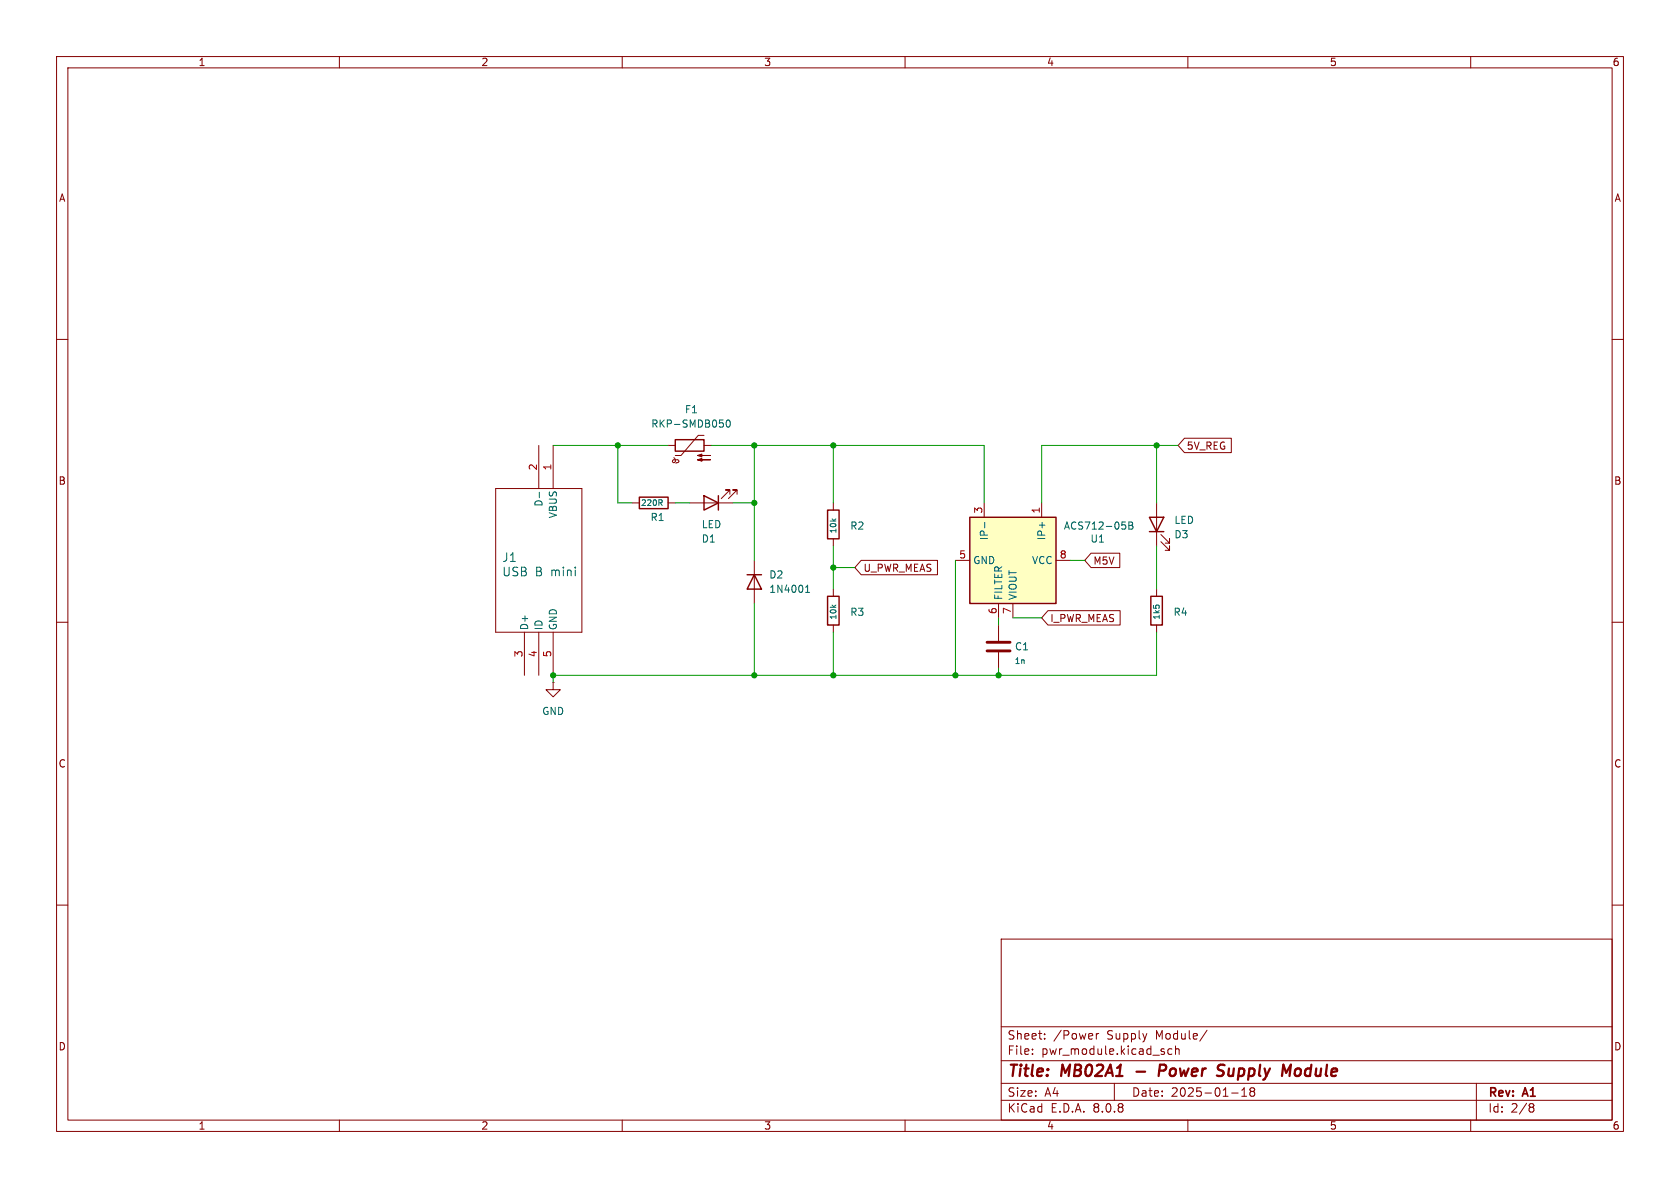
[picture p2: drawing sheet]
(kicad_sch
 (version 20231120)
 (generator "eeschema")
 (generator_version "8.0")
 (paper "A4")
 (title_block
  (title "MB02A1 - Power Supply Module")
  (date "2025-01-18")
  (rev "A1"))
 (lib_symbols
  (symbol "Device:C"
   (pin_numbers hide)
   (pin_names
    (offset 0.254)) (exclude_from_sim no) (in_bom yes) (on_board yes)
   (property "Reference" "C" (at 0.635 2.54 0) (effects (font (size 1.27 1.27)) (justify left)))
   (property "Value" "C" (at 0.635 -2.54 0) (effects (font (size 1.27 1.27)) (justify left)))
   (property "Footprint" "" (at 0.9652 -3.81 0) (effects (font (size 1.27 1.27)) (hide yes)))
   (property "Datasheet" "~" (at 0 0 0) (effects (font (size 1.27 1.27)) (hide yes)))
   (property "Description" "Unpolarized capacitor" (at 0 0 0) (effects (font (size 1.27 1.27)) (hide yes)))
   (symbol "C_0_1"
    (polyline (pts (xy -2.032 -0.762) (xy 2.032 -0.762)) (stroke (width 0.508) (type default)) (fill (type none)))
    (polyline (pts (xy -2.032 0.762) (xy 2.032 0.762)) (stroke (width 0.508) (type default)) (fill (type none))))
   (symbol "C_1_1"
    (pin passive line (at 0 3.81 270) (length 2.794) (name "~" (effects (font (size 1.27 1.27)))) (number "1" (effects (font (size 1.27 1.27)))))
    (pin passive line (at 0 -3.81 90) (length 2.794) (name "~" (effects (font (size 1.27 1.27)))) (number "2" (effects (font (size 1.27 1.27)))))))
  (symbol "Device:LED"
   (pin_numbers hide)
   (pin_names
    (offset 1.016) hide) (exclude_from_sim no) (in_bom yes) (on_board yes)
   (property "Reference" "D" (at 0 2.54 0) (effects (font (size 1.27 1.27))))
   (property "Value" "LED" (at 0 -2.54 0) (effects (font (size 1.27 1.27))))
   (property "Footprint" "" (at 0 0 0) (effects (font (size 1.27 1.27)) (hide yes)))
   (property "Datasheet" "~" (at 0 0 0) (effects (font (size 1.27 1.27)) (hide yes)))
   (property "Description" "Light emitting diode" (at 0 0 0) (effects (font (size 1.27 1.27)) (hide yes)))
   (symbol "LED_0_1"
    (polyline (pts (xy -1.27 -1.27) (xy -1.27 1.27)) (stroke (width 0.254) (type default)) (fill (type none)))
    (polyline (pts (xy -1.27 0) (xy 1.27 0)) (stroke (width 0) (type default)) (fill (type none)))
    (polyline (pts (xy 1.27 -1.27) (xy 1.27 1.27) (xy -1.27 0) (xy 1.27 -1.27)) (stroke (width 0.254) (type default)) (fill (type none)))
    (polyline (pts (xy -3.048 -0.762) (xy -4.572 -2.286) (xy -3.81 -2.286) (xy -4.572 -2.286) (xy -4.572 -1.524)) (stroke (width 0) (type default)) (fill (type none)))
    (polyline (pts (xy -1.778 -0.762) (xy -3.302 -2.286) (xy -2.54 -2.286) (xy -3.302 -2.286) (xy -3.302 -1.524)) (stroke (width 0) (type default)) (fill (type none))))
   (symbol "LED_1_1"
    (pin passive line (at -3.81 0 0) (length 2.54) (name "K" (effects (font (size 1.27 1.27)))) (number "1" (effects (font (size 1.27 1.27)))))
    (pin passive line (at 3.81 0 180) (length 2.54) (name "A" (effects (font (size 1.27 1.27)))) (number "2" (effects (font (size 1.27 1.27)))))))
  (symbol "Device:R"
   (pin_numbers hide)
   (pin_names
    (offset 0)) (exclude_from_sim no) (in_bom yes) (on_board yes)
   (property "Reference" "R" (at 2.032 0 90) (effects (font (size 1.27 1.27))))
   (property "Value" "R" (at 0 0 90) (effects (font (size 1.27 1.27))))
   (property "Footprint" "" (at -1.778 0 90) (effects (font (size 1.27 1.27)) (hide yes)))
   (property "Datasheet" "~" (at 0 0 0) (effects (font (size 1.27 1.27)) (hide yes)))
   (property "Description" "Resistor" (at 0 0 0) (effects (font (size 1.27 1.27)) (hide yes)))
   (symbol "R_0_1"
    (rectangle (start -1.016 -2.54) (end 1.016 2.54) (stroke (width 0.254) (type default)) (fill (type none))))
   (symbol "R_1_1"
    (pin passive line (at 0 3.81 270) (length 1.27) (name "~" (effects (font (size 1.27 1.27)))) (number "1" (effects (font (size 1.27 1.27)))))
    (pin passive line (at 0 -3.81 90) (length 1.27) (name "~" (effects (font (size 1.27 1.27)))) (number "2" (effects (font (size 1.27 1.27)))))))
  (symbol "Device:Thermistor_PTC"
   (pin_numbers hide)
   (pin_names
    (offset 0)) (exclude_from_sim no) (in_bom yes) (on_board yes)
   (property "Reference" "TH" (at -4.064 0 90) (effects (font (size 1.27 1.27))))
   (property "Value" "Thermistor_PTC" (at 3.048 0 90) (effects (font (size 1.27 1.27))))
   (property "Footprint" "" (at 1.27 -5.08 0) (effects (font (size 1.27 1.27)) (justify left) (hide yes)))
   (property "Datasheet" "~" (at 0 0 0) (effects (font (size 1.27 1.27)) (hide yes)))
   (property "Description" "Temperature dependent resistor, positive temperature coefficient" (at 0 0 0) (effects (font (size 1.27 1.27)) (hide yes)))
   (symbol "Thermistor_PTC_0_1"
    (arc (start -3.048 2.159) (mid -3.0495 2.3143) (end -3.175 2.413) (stroke (width 0) (type default)) (fill (type none)))
    (arc (start -3.048 2.159) (mid -2.9736 1.9794) (end -2.794 1.905) (stroke (width 0) (type default)) (fill (type none)))
    (arc (start -3.048 2.794) (mid -2.9736 2.6144) (end -2.794 2.54) (stroke (width 0) (type default)) (fill (type none)))
    (arc (start -2.794 1.905) (mid -2.6144 1.9794) (end -2.54 2.159) (stroke (width 0) (type default)) (fill (type none)))
    (arc (start -2.794 2.54) (mid -2.4393 2.5587) (end -2.159 2.794) (stroke (width 0) (type default)) (fill (type none)))
    (arc (start -2.794 3.048) (mid -2.9736 2.9736) (end -3.048 2.794) (stroke (width 0) (type default)) (fill (type none)))
    (arc (start -2.54 2.794) (mid -2.6144 2.9736) (end -2.794 3.048) (stroke (width 0) (type default)) (fill (type none)))
    (rectangle (start -1.016 2.54) (end 1.016 -2.54) (stroke (width 0.254) (type default)) (fill (type none)))
    (polyline (pts (xy -2.54 2.159) (xy -2.54 2.794)) (stroke (width 0) (type default)) (fill (type none)))
    (polyline (pts (xy -1.778 2.54) (xy -1.778 1.524) (xy 1.778 -1.524) (xy 1.778 -2.54)) (stroke (width 0) (type default)) (fill (type none)))
    (polyline (pts (xy -2.54 -3.683) (xy -2.54 -1.397) (xy -2.794 -2.159) (xy -2.286 -2.159) (xy -2.54 -1.397) (xy -2.54 -1.651)) (stroke (width 0) (type default)) (fill (type outline)))
    (polyline (pts (xy -1.778 -3.683) (xy -1.778 -1.397) (xy -2.032 -2.159) (xy -1.524 -2.159) (xy -1.778 -1.397) (xy -1.778 -1.651)) (stroke (width 0) (type default)) (fill (type outline))))
   (symbol "Thermistor_PTC_1_1"
    (pin passive line (at 0 3.81 270) (length 1.27) (name "~" (effects (font (size 1.27 1.27)))) (number "1" (effects (font (size 1.27 1.27)))))
    (pin passive line (at 0 -3.81 90) (length 1.27) (name "~" (effects (font (size 1.27 1.27)))) (number "2" (effects (font (size 1.27 1.27)))))))
  (symbol "Diode:1N4001"
   (pin_numbers hide)
   (pin_names hide) (exclude_from_sim no) (in_bom yes) (on_board yes)
   (property "Reference" "D" (at 0 2.54 0) (effects (font (size 1.27 1.27))))
   (property "Value" "1N4001" (at 0 -2.54 0) (effects (font (size 1.27 1.27))))
   (property "Footprint" "Diode_THT:D_DO-41_SOD81_P10.16mm_Horizontal" (at 0 0 0) (effects (font (size 1.27 1.27)) (hide yes)))
   (property "Datasheet" "http://www.vishay.com/docs/88503/1n4001.pdf" (at 0 0 0) (effects (font (size 1.27 1.27)) (hide yes)))
   (property "Description" "50V 1A General Purpose Rectifier Diode, DO-41" (at 0 0 0) (effects (font (size 1.27 1.27)) (hide yes)))
   (property "Sim.Device" "D" (at 0 0 0) (effects (font (size 1.27 1.27)) (hide yes)))
   (property "Sim.Pins" "1=K 2=A" (at 0 0 0) (effects (font (size 1.27 1.27)) (hide yes)))
   (symbol "1N4001_0_1"
    (polyline (pts (xy -1.27 1.27) (xy -1.27 -1.27)) (stroke (width 0.254) (type default)) (fill (type none)))
    (polyline (pts (xy 1.27 0) (xy -1.27 0)) (stroke (width 0) (type default)) (fill (type none)))
    (polyline (pts (xy 1.27 1.27) (xy 1.27 -1.27) (xy -1.27 0) (xy 1.27 1.27)) (stroke (width 0.254) (type default)) (fill (type none))))
   (symbol "1N4001_1_1"
    (pin passive line (at -3.81 0 0) (length 2.54) (name "K" (effects (font (size 1.27 1.27)))) (number "1" (effects (font (size 1.27 1.27)))))
    (pin passive line (at 3.81 0 180) (length 2.54) (name "A" (effects (font (size 1.27 1.27)))) (number "2" (effects (font (size 1.27 1.27)))))))
  (symbol "Sensor_Current:ACS712xLCTR-05B" (exclude_from_sim no) (in_bom yes) (on_board yes)
   (property "Reference" "U" (at 2.54 11.43 0) (effects (font (size 1.27 1.27)) (justify left)))
   (property "Value" "ACS712xLCTR-05B" (at 2.54 8.89 0) (effects (font (size 1.27 1.27)) (justify left)))
   (property "Footprint" "Package_SO:SOIC-8_3.9x4.9mm_P1.27mm" (at 2.54 -8.89 0) (effects (font (size 1.27 1.27)
    (italic yes)) (justify left) (hide yes)))
   (property "Datasheet" "http://www.allegromicro.com/~/media/Files/Datasheets/ACS712-Datasheet.ashx?la=en" (at 0 0 0) (effects (font (size 1.27 1.27)) (hide yes)))
   (property "Description" "±5A Bidirectional Hall-Effect Current Sensor, +5.0V supply, 185mV/A, SOIC-8" (at 0 0 0) (effects (font (size 1.27 1.27)) (hide yes)))
   (symbol "ACS712xLCTR-05B_0_1"
    (rectangle (start -7.62 7.62) (end 7.62 -7.62) (stroke (width 0.254) (type default)) (fill (type background))))
   (symbol "ACS712xLCTR-05B_1_1"
    (pin passive line (at -10.16 5.08 0) (length 2.54) (name "IP+" (effects (font (size 1.27 1.27)))) (number "1" (effects (font (size 1.27 1.27)))))
    (pin passive line (at -10.16 5.08 0) (length 2.54) hide (name "IP+" (effects (font (size 1.27 1.27)))) (number "2" (effects (font (size 1.27 1.27)))))
    (pin passive line (at -10.16 -5.08 0) (length 2.54) (name "IP-" (effects (font (size 1.27 1.27)))) (number "3" (effects (font (size 1.27 1.27)))))
    (pin passive line (at -10.16 -5.08 0) (length 2.54) hide (name "IP-" (effects (font (size 1.27 1.27)))) (number "4" (effects (font (size 1.27 1.27)))))
    (pin power_in line (at 0 -10.16 90) (length 2.54) (name "GND" (effects (font (size 1.27 1.27)))) (number "5" (effects (font (size 1.27 1.27)))))
    (pin passive line (at 10.16 -2.54 180) (length 2.54) (name "FILTER" (effects (font (size 1.27 1.27)))) (number "6" (effects (font (size 1.27 1.27)))))
    (pin output line (at 10.16 0 180) (length 2.54) (name "VIOUT" (effects (font (size 1.27 1.27)))) (number "7" (effects (font (size 1.27 1.27)))))
    (pin power_in line (at 0 10.16 270) (length 2.54) (name "VCC" (effects (font (size 1.27 1.27)))) (number "8" (effects (font (size 1.27 1.27)))))))
  (symbol "USB_B_mini_th:548190519"
   (pin_names
    (offset 0.254)) (exclude_from_sim no) (in_bom yes) (on_board yes)
   (property "Reference" "J" (at 20.32 10.16 0) (effects (font (size 1.524 1.524))))
   (property "Value" "548190519" (at 20.32 7.62 0) (effects (font (size 1.524 1.524))))
   (property "Footprint" "54819-0519_MOL" (at 0 0 0) (effects (font (size 1.27 1.27)
    (italic yes)) (hide yes)))
   (property "Datasheet" "548190519" (at 0 0 0) (effects (font (size 1.27 1.27)
    (italic yes)) (hide yes)))
   (property "Description" "" (at 0 0 0) (effects (font (size 1.27 1.27)) (hide yes)))
   (property "ki_locked" "" (at 0 0 0) (effects (font (size 1.27 1.27))))
   (symbol "548190519_0_1"
    (polyline (pts (xy 7.62 -10.16) (xy 33.02 -10.16)) (stroke (width 0.127) (type default)) (fill (type none)))
    (polyline (pts (xy 7.62 5.08) (xy 7.62 -10.16)) (stroke (width 0.127) (type default)) (fill (type none)))
    (polyline (pts (xy 33.02 -10.16) (xy 33.02 5.08)) (stroke (width 0.127) (type default)) (fill (type none)))
    (polyline (pts (xy 33.02 5.08) (xy 7.62 5.08)) (stroke (width 0.127) (type default)) (fill (type none)))
    (pin power_in line (at 0 0 0) (length 7.62) (name "VBUS" (effects (font (size 1.27 1.27)))) (number "1" (effects (font (size 1.27 1.27)))))
    (pin bidirectional line (at 0 -2.54 0) (length 7.62) (name "D-" (effects (font (size 1.27 1.27)))) (number "2" (effects (font (size 1.27 1.27)))))
    (pin bidirectional line (at 40.64 -5.08 180) (length 7.62) (name "D+" (effects (font (size 1.27 1.27)))) (number "3" (effects (font (size 1.27 1.27)))))
    (pin bidirectional line (at 40.64 -2.54 180) (length 7.62) (name "ID" (effects (font (size 1.27 1.27)))) (number "4" (effects (font (size 1.27 1.27)))))
    (pin power_out line (at 40.64 0 180) (length 7.62) (name "GND" (effects (font (size 1.27 1.27)))) (number "5" (effects (font (size 1.27 1.27)))))))
  (symbol "power:GND"
   (power)
   (pin_numbers hide)
   (pin_names
    (offset 0) hide) (exclude_from_sim no) (in_bom yes) (on_board yes)
   (property "Reference" "#PWR" (at 0 -6.35 0) (effects (font (size 1.27 1.27)) (hide yes)))
   (property "Value" "GND" (at 0 -3.81 0) (effects (font (size 1.27 1.27))))
   (property "Footprint" "" (at 0 0 0) (effects (font (size 1.27 1.27)) (hide yes)))
   (property "Datasheet" "" (at 0 0 0) (effects (font (size 1.27 1.27)) (hide yes)))
   (property "Description" "Power symbol creates a global label with name \"GND\" , ground" (at 0 0 0) (effects (font (size 1.27 1.27)) (hide yes)))
   (symbol "GND_0_1"
    (polyline (pts (xy 0 0) (xy 0 -1.27) (xy 1.27 -1.27) (xy 0 -2.54) (xy -1.27 -1.27) (xy 0 -1.27)) (stroke (width 0) (type default)) (fill (type none))))
   (symbol "GND_1_1"
    (pin power_in line (at 0 0 270) (length 0) (name "~" (effects (font (size 1.27 1.27)))) (number "1" (effects (font (size 1.27 1.27))))))))
 (junction
  (at 109.22 78.74)
  (diameter 0)
  (color 0 0 0 0))
 (junction
  (at 97.79 119.38)
  (diameter 0)
  (color 0 0 0 0))
 (junction
  (at 147.32 100.33)
  (diameter 0)
  (color 0 0 0 0))
 (junction
  (at 133.35 78.74)
  (diameter 0)
  (color 0 0 0 0))
 (junction
  (at 147.32 78.74)
  (diameter 0)
  (color 0 0 0 0))
 (junction
  (at 168.91 119.38)
  (diameter 0)
  (color 0 0 0 0))
 (junction
  (at 204.47 78.74)
  (diameter 0)
  (color 0 0 0 0))
 (junction
  (at 133.35 88.9)
  (diameter 0)
  (color 0 0 0 0))
 (junction
  (at 133.35 119.38)
  (diameter 0)
  (color 0 0 0 0))
 (junction
  (at 176.53 119.38)
  (diameter 0)
  (color 0 0 0 0))
 (junction
  (at 147.32 119.38)
  (diameter 0)
  (color 0 0 0 0))
 (wire
  (pts (xy 204.47 78.74) (xy 204.47 88.9))
  (stroke (width 0) (type default)))
 (wire
  (pts (xy 147.32 100.33) (xy 151.13 100.33))
  (stroke (width 0) (type default)))
 (wire
  (pts (xy 147.32 96.52) (xy 147.32 100.33))
  (stroke (width 0) (type default)))
 (wire
  (pts (xy 133.35 119.38) (xy 97.79 119.38))
  (stroke (width 0) (type default)))
 (wire
  (pts (xy 204.47 78.74) (xy 208.28 78.74))
  (stroke (width 0) (type default)))
 (wire
  (pts (xy 168.91 99.06) (xy 168.91 119.38))
  (stroke (width 0) (type default)))
 (wire
  (pts (xy 109.22 78.74) (xy 109.22 88.9))
  (stroke (width 0) (type default)))
 (wire
  (pts (xy 147.32 78.74) (xy 173.99 78.74))
  (stroke (width 0) (type default)))
 (wire
  (pts (xy 119.38 88.9) (xy 121.92 88.9))
  (stroke (width 0) (type default)))
 (wire
  (pts (xy 133.35 78.74) (xy 125.73 78.74))
  (stroke (width 0) (type default)))
 (wire
  (pts (xy 147.32 119.38) (xy 168.91 119.38))
  (stroke (width 0) (type default)))
 (wire
  (pts (xy 179.07 109.22) (xy 184.15 109.22))
  (stroke (width 0) (type default)))
 (wire
  (pts (xy 147.32 100.33) (xy 147.32 104.14))
  (stroke (width 0) (type default)))
 (wire
  (pts (xy 147.32 111.76) (xy 147.32 119.38))
  (stroke (width 0) (type default)))
 (wire
  (pts (xy 173.99 78.74) (xy 173.99 88.9))
  (stroke (width 0) (type default)))
 (wire
  (pts (xy 204.47 111.76) (xy 204.47 119.38))
  (stroke (width 0) (type default)))
 (wire
  (pts (xy 133.35 78.74) (xy 147.32 78.74))
  (stroke (width 0) (type default)))
 (wire
  (pts (xy 176.53 119.38) (xy 204.47 119.38))
  (stroke (width 0) (type default)))
 (wire
  (pts (xy 133.35 99.06) (xy 133.35 88.9))
  (stroke (width 0) (type default)))
 (wire
  (pts (xy 109.22 78.74) (xy 118.11 78.74))
  (stroke (width 0) (type default)))
 (wire
  (pts (xy 184.15 88.9) (xy 184.15 78.74))
  (stroke (width 0) (type default)))
 (wire
  (pts (xy 176.53 118.11) (xy 176.53 119.38))
  (stroke (width 0) (type default)))
 (wire
  (pts (xy 97.79 119.38) (xy 97.79 120.65))
  (stroke (width 0) (type default)))
 (wire
  (pts (xy 176.53 109.22) (xy 176.53 110.49))
  (stroke (width 0) (type default)))
 (wire
  (pts (xy 97.79 78.74) (xy 109.22 78.74))
  (stroke (width 0) (type default)))
 (wire
  (pts (xy 147.32 78.74) (xy 147.32 88.9))
  (stroke (width 0) (type default)))
 (wire
  (pts (xy 133.35 106.68) (xy 133.35 119.38))
  (stroke (width 0) (type default)))
 (wire
  (pts (xy 189.23 99.06) (xy 191.77 99.06))
  (stroke (width 0) (type default)))
 (wire
  (pts (xy 184.15 78.74) (xy 204.47 78.74))
  (stroke (width 0) (type default)))
 (wire
  (pts (xy 168.91 119.38) (xy 176.53 119.38))
  (stroke (width 0) (type default)))
 (wire
  (pts (xy 129.54 88.9) (xy 133.35 88.9))
  (stroke (width 0) (type default)))
 (wire
  (pts (xy 111.76 88.9) (xy 109.22 88.9))
  (stroke (width 0) (type default)))
 (wire
  (pts (xy 204.47 96.52) (xy 204.47 104.14))
  (stroke (width 0) (type default)))
 (wire
  (pts (xy 133.35 78.74) (xy 133.35 88.9))
  (stroke (width 0) (type default)))
 (wire
  (pts (xy 133.35 119.38) (xy 147.32 119.38))
  (stroke (width 0) (type default)))
 (global_label "U_PWR_MEAS"
  (shape input)
  (at 151.13 100.33 0)
  (fields_autoplaced yes)
  (effects (font (size 1.27 1.27)) (justify left))
  (property "Intersheetrefs" "${INTERSHEET_REFS}" (at 166.2708 100.33 0) (effects (font (size 1.27 1.27)) (justify left) (hide yes))))
 (global_label "5V_REG"
  (shape input)
  (at 208.28 78.74 0)
  (fields_autoplaced yes)
  (effects (font (size 1.27 1.27)) (justify left))
  (property "Intersheetrefs" "${INTERSHEET_REFS}" (at 218.2199 78.74 0) (effects (font (size 1.27 1.27)) (justify left) (hide yes))))
 (global_label "I_PWR_MEAS"
  (shape input)
  (at 184.15 109.22 0)
  (fields_autoplaced yes)
  (effects (font (size 1.27 1.27)) (justify left))
  (property "Intersheetrefs" "${INTERSHEET_REFS}" (at 198.5651 109.22 0) (effects (font (size 1.27 1.27)) (justify left) (hide yes))))
 (global_label "M5V"
  (shape input)
  (at 191.77 99.06 0)
  (fields_autoplaced yes)
  (effects (font (size 1.27 1.27)) (justify left))
  (property "Intersheetrefs" "${INTERSHEET_REFS}" (at 198.5047 99.06 0) (effects (font (size 1.27 1.27)) (justify left) (hide yes))))
 (symbol
  (lib_id "Device:LED")
  (at 125.73 88.9 180)
  (unit 1)
  (exclude_from_sim no)
  (in_bom yes)
  (on_board yes)
  (dnp no)
  (property "Reference" "D1" (at 123.952 95.25 0) (effects (font (size 1.27 1.27)) (justify right)))
  (property "Value" "LED" (at 123.952 92.71 0) (effects (font (size 1.27 1.27)) (justify right)))
  (property "Footprint" "LED_SMD:LED_1206_3216Metric" (at 125.73 88.9 0) (effects (font (size 1.27 1.27)) (hide yes)))
  (property "Datasheet" "~" (at 125.73 88.9 0) (effects (font (size 1.27 1.27)) (hide yes)))
  (property "Description" "Light emitting diode" (at 125.73 88.9 0) (effects (font (size 1.27 1.27)) (hide yes)))
  (pin "2")
  (pin "1"))
 (symbol
  (lib_id "Device:R")
  (at 115.57 88.9 90)
  (unit 1)
  (exclude_from_sim no)
  (in_bom yes)
  (on_board yes)
  (dnp no)
  (property "Reference" "R1" (at 117.602 91.44 90) (effects (font (size 1.27 1.27)) (justify left)))
  (property "Value" "220R" (at 117.348 88.9 90) (effects (font (size 1.016 1.016)) (justify left)))
  (property "Footprint" "Resistor_SMD:R_0805_2012Metric" (at 115.57 90.678 90) (effects (font (size 1.27 1.27)) (hide yes)))
  (property "Datasheet" "~" (at 115.57 88.9 0) (effects (font (size 1.27 1.27)) (hide yes)))
  (property "Description" "Resistor" (at 115.57 88.9 0) (effects (font (size 1.27 1.27)) (hide yes)))
  (pin "2")
  (pin "1"))
 (symbol
  (lib_id "Device:R")
  (at 147.32 107.95 180)
  (unit 1)
  (exclude_from_sim no)
  (in_bom yes)
  (on_board yes)
  (dnp no)
  (property "Reference" "R3" (at 152.908 108.204 0) (effects (font (size 1.27 1.27)) (justify left)))
  (property "Value" "10k" (at 147.32 106.68 90) (effects (font (size 1.016 1.016)) (justify left)))
  (property "Footprint" "Resistor_SMD:R_0805_2012Metric" (at 149.098 107.95 90) (effects (font (size 1.27 1.27)) (hide yes)))
  (property "Datasheet" "~" (at 147.32 107.95 0) (effects (font (size 1.27 1.27)) (hide yes)))
  (property "Description" "Resistor" (at 147.32 107.95 0) (effects (font (size 1.27 1.27)) (hide yes)))
  (pin "2")
  (pin "1"))
 (symbol
  (lib_id "power:GND")
  (at 97.79 120.65 0)
  (unit 1)
  (exclude_from_sim no)
  (in_bom yes)
  (on_board yes)
  (dnp no)
  (fields_autoplaced yes)
  (property "Reference" "#PWR01" (at 97.79 127 0) (effects (font (size 1.27 1.27)) (hide yes)))
  (property "Value" "GND" (at 97.79 125.73 0) (effects (font (size 1.27 1.27))))
  (property "Footprint" "" (at 97.79 120.65 0) (effects (font (size 1.27 1.27)) (hide yes)))
  (property "Datasheet" "" (at 97.79 120.65 0) (effects (font (size 1.27 1.27)) (hide yes)))
  (property "Description" "Power symbol creates a global label with name \"GND\" , ground" (at 97.79 120.65 0) (effects (font (size 1.27 1.27)) (hide yes)))
  (pin "1"))
 (symbol
  (lib_id "Device:R")
  (at 147.32 92.71 180)
  (unit 1)
  (exclude_from_sim no)
  (in_bom yes)
  (on_board yes)
  (dnp no)
  (property "Reference" "R2" (at 152.908 92.964 0) (effects (font (size 1.27 1.27)) (justify left)))
  (property "Value" "10k" (at 147.32 91.44 90) (effects (font (size 1.016 1.016)) (justify left)))
  (property "Footprint" "Resistor_SMD:R_0805_2012Metric" (at 149.098 92.71 90) (effects (font (size 1.27 1.27)) (hide yes)))
  (property "Datasheet" "~" (at 147.32 92.71 0) (effects (font (size 1.27 1.27)) (hide yes)))
  (property "Description" "Resistor" (at 147.32 92.71 0) (effects (font (size 1.27 1.27)) (hide yes)))
  (pin "2")
  (pin "1"))
 (symbol
  (lib_id "Device:R")
  (at 204.47 107.95 180)
  (unit 1)
  (exclude_from_sim no)
  (in_bom yes)
  (on_board yes)
  (dnp no)
  (property "Reference" "R4" (at 210.058 108.204 0) (effects (font (size 1.27 1.27)) (justify left)))
  (property "Value" "1k5" (at 204.47 106.68 90) (effects (font (size 1.016 1.016)) (justify left)))
  (property "Footprint" "Resistor_SMD:R_0805_2012Metric" (at 206.248 107.95 90) (effects (font (size 1.27 1.27)) (hide yes)))
  (property "Datasheet" "~" (at 204.47 107.95 0) (effects (font (size 1.27 1.27)) (hide yes)))
  (property "Description" "Resistor" (at 204.47 107.95 0) (effects (font (size 1.27 1.27)) (hide yes)))
  (pin "2")
  (pin "1"))
 (symbol
  (lib_id "Device:C")
  (at 176.53 114.3 0)
  (unit 1)
  (exclude_from_sim no)
  (in_bom yes)
  (on_board yes)
  (dnp no)
  (property "Reference" "C1" (at 179.324 114.3 0) (effects (font (size 1.27 1.27)) (justify left)))
  (property "Value" "1n" (at 179.324 116.84 0) (effects (font (size 1.016 1.016)) (justify left)))
  (property "Footprint" "Capacitor_SMD:C_0805_2012Metric" (at 177.4952 118.11 0) (effects (font (size 1.27 1.27)) (hide yes)))
  (property "Datasheet" "~" (at 176.53 114.3 0) (effects (font (size 1.27 1.27)) (hide yes)))
  (property "Description" "Unpolarized capacitor" (at 176.53 114.3 0) (effects (font (size 1.27 1.27)) (hide yes)))
  (pin "2")
  (pin "1"))
 (symbol
  (lib_id "Device:LED")
  (at 204.47 92.71 90)
  (unit 1)
  (exclude_from_sim no)
  (in_bom yes)
  (on_board yes)
  (dnp no)
  (property "Reference" "D3" (at 207.518 94.488 90) (effects (font (size 1.27 1.27)) (justify right)))
  (property "Value" "LED" (at 207.518 91.948 90) (effects (font (size 1.27 1.27)) (justify right)))
  (property "Footprint" "LED_SMD:LED_1206_3216Metric" (at 204.47 92.71 0) (effects (font (size 1.27 1.27)) (hide yes)))
  (property "Datasheet" "~" (at 204.47 92.71 0) (effects (font (size 1.27 1.27)) (hide yes)))
  (property "Description" "Light emitting diode" (at 204.47 92.71 0) (effects (font (size 1.27 1.27)) (hide yes)))
  (pin "2")
  (pin "1"))
 (symbol
  (lib_id "Sensor_Current:ACS712xLCTR-05B")
  (at 179.07 99.06 270)
  (unit 1)
  (exclude_from_sim no)
  (in_bom yes)
  (on_board yes)
  (dnp no)
  (property "Reference" "U1" (at 194.056 95.25 90) (effects (font (size 1.27 1.27))))
  (property "Value" "ACS712-05B" (at 194.31 92.964 90) (effects (font (size 1.27 1.27))))
  (property "Footprint" "Package_SO:SOIC-8_3.9x4.9mm_P1.27mm" (at 170.18 101.6 0) (effects (font (size 1.27 1.27)
    (italic yes)) (justify left) (hide yes)))
  (property "Datasheet" "http://www.allegromicro.com/~/media/Files/Datasheets/ACS712-Datasheet.ashx?la=en" (at 179.07 99.06 0) (effects (font (size 1.27 1.27)) (hide yes)))
  (property "Description" "±5A Bidirectional Hall-Effect Current Sensor, +5.0V supply, 185mV/A, SOIC-8" (at 179.07 99.06 0) (effects (font (size 1.27 1.27)) (hide yes)))
  (pin "1")
  (pin "7")
  (pin "8")
  (pin "4")
  (pin "5")
  (pin "3")
  (pin "6")
  (pin "2"))
 (symbol
  (lib_id "Device:Thermistor_PTC")
  (at 121.92 78.74 90)
  (unit 1)
  (exclude_from_sim no)
  (in_bom yes)
  (on_board yes)
  (dnp no)
  (fields_autoplaced yes)
  (property "Reference" "F1" (at 122.2375 72.39 90) (effects (font (size 1.27 1.27))))
  (property "Value" "RKP-SMDB050" (at 122.2375 74.93 90) (effects (font (size 1.27 1.27))))
  (property "Footprint" "Resistor_SMD:R_1206_3216Metric" (at 127 77.47 0) (effects (font (size 1.27 1.27)) (justify left) (hide yes)))
  (property "Datasheet" "~" (at 121.92 78.74 0) (effects (font (size 1.27 1.27)) (hide yes)))
  (property "Description" "Temperature dependent resistor, positive temperature coefficient" (at 121.92 78.74 0) (effects (font (size 1.27 1.27)) (hide yes)))
  (pin "1")
  (pin "2"))
 (symbol
  (lib_id "USB_B_mini_th:548190519")
  (at 97.79 78.74 270)
  (unit 1)
  (exclude_from_sim no)
  (in_bom yes)
  (on_board yes)
  (dnp no)
  (property "Reference" "J1" (at 88.646 98.552 90) (effects (font (size 1.524 1.524)) (justify left)))
  (property "Value" "USB B mini" (at 88.646 101.092 90) (effects (font (size 1.524 1.524)) (justify left)))
  (property "Footprint" "54819-0519_MOL" (at 97.79 78.74 0) (effects (font (size 1.27 1.27)
    (italic yes)) (hide yes)))
  (property "Datasheet" "548190519" (at 97.79 78.74 0) (effects (font (size 1.27 1.27)
    (italic yes)) (hide yes)))
  (property "Description" "" (at 97.79 78.74 0) (effects (font (size 1.27 1.27)) (hide yes)))
  (pin "2")
  (pin "3")
  (pin "5")
  (pin "4")
  (pin "1"))
 (symbol
  (lib_id "Diode:1N4001")
  (at 133.35 102.87 270)
  (unit 1)
  (exclude_from_sim no)
  (in_bom yes)
  (on_board yes)
  (dnp no)
  (fields_autoplaced yes)
  (property "Reference" "D2" (at 135.89 101.5999 90) (effects (font (size 1.27 1.27)) (justify left)))
  (property "Value" "1N4001" (at 135.89 104.1399 90) (effects (font (size 1.27 1.27)) (justify left)))
  (property "Footprint" "Diode_THT:D_DO-41_SOD81_P10.16mm_Horizontal" (at 133.35 102.87 0) (effects (font (size 1.27 1.27)) (hide yes)))
  (property "Datasheet" "http://www.vishay.com/docs/88503/1n4001.pdf" (at 133.35 102.87 0) (effects (font (size 1.27 1.27)) (hide yes)))
  (property "Description" "50V 1A General Purpose Rectifier Diode, DO-41" (at 133.35 102.87 0) (effects (font (size 1.27 1.27)) (hide yes)))
  (property "Sim.Device" "D" (at 133.35 102.87 0) (effects (font (size 1.27 1.27)) (hide yes)))
  (property "Sim.Pins" "1=K 2=A" (at 133.35 102.87 0) (effects (font (size 1.27 1.27)) (hide yes)))
  (pin "1")
  (pin "2")))
